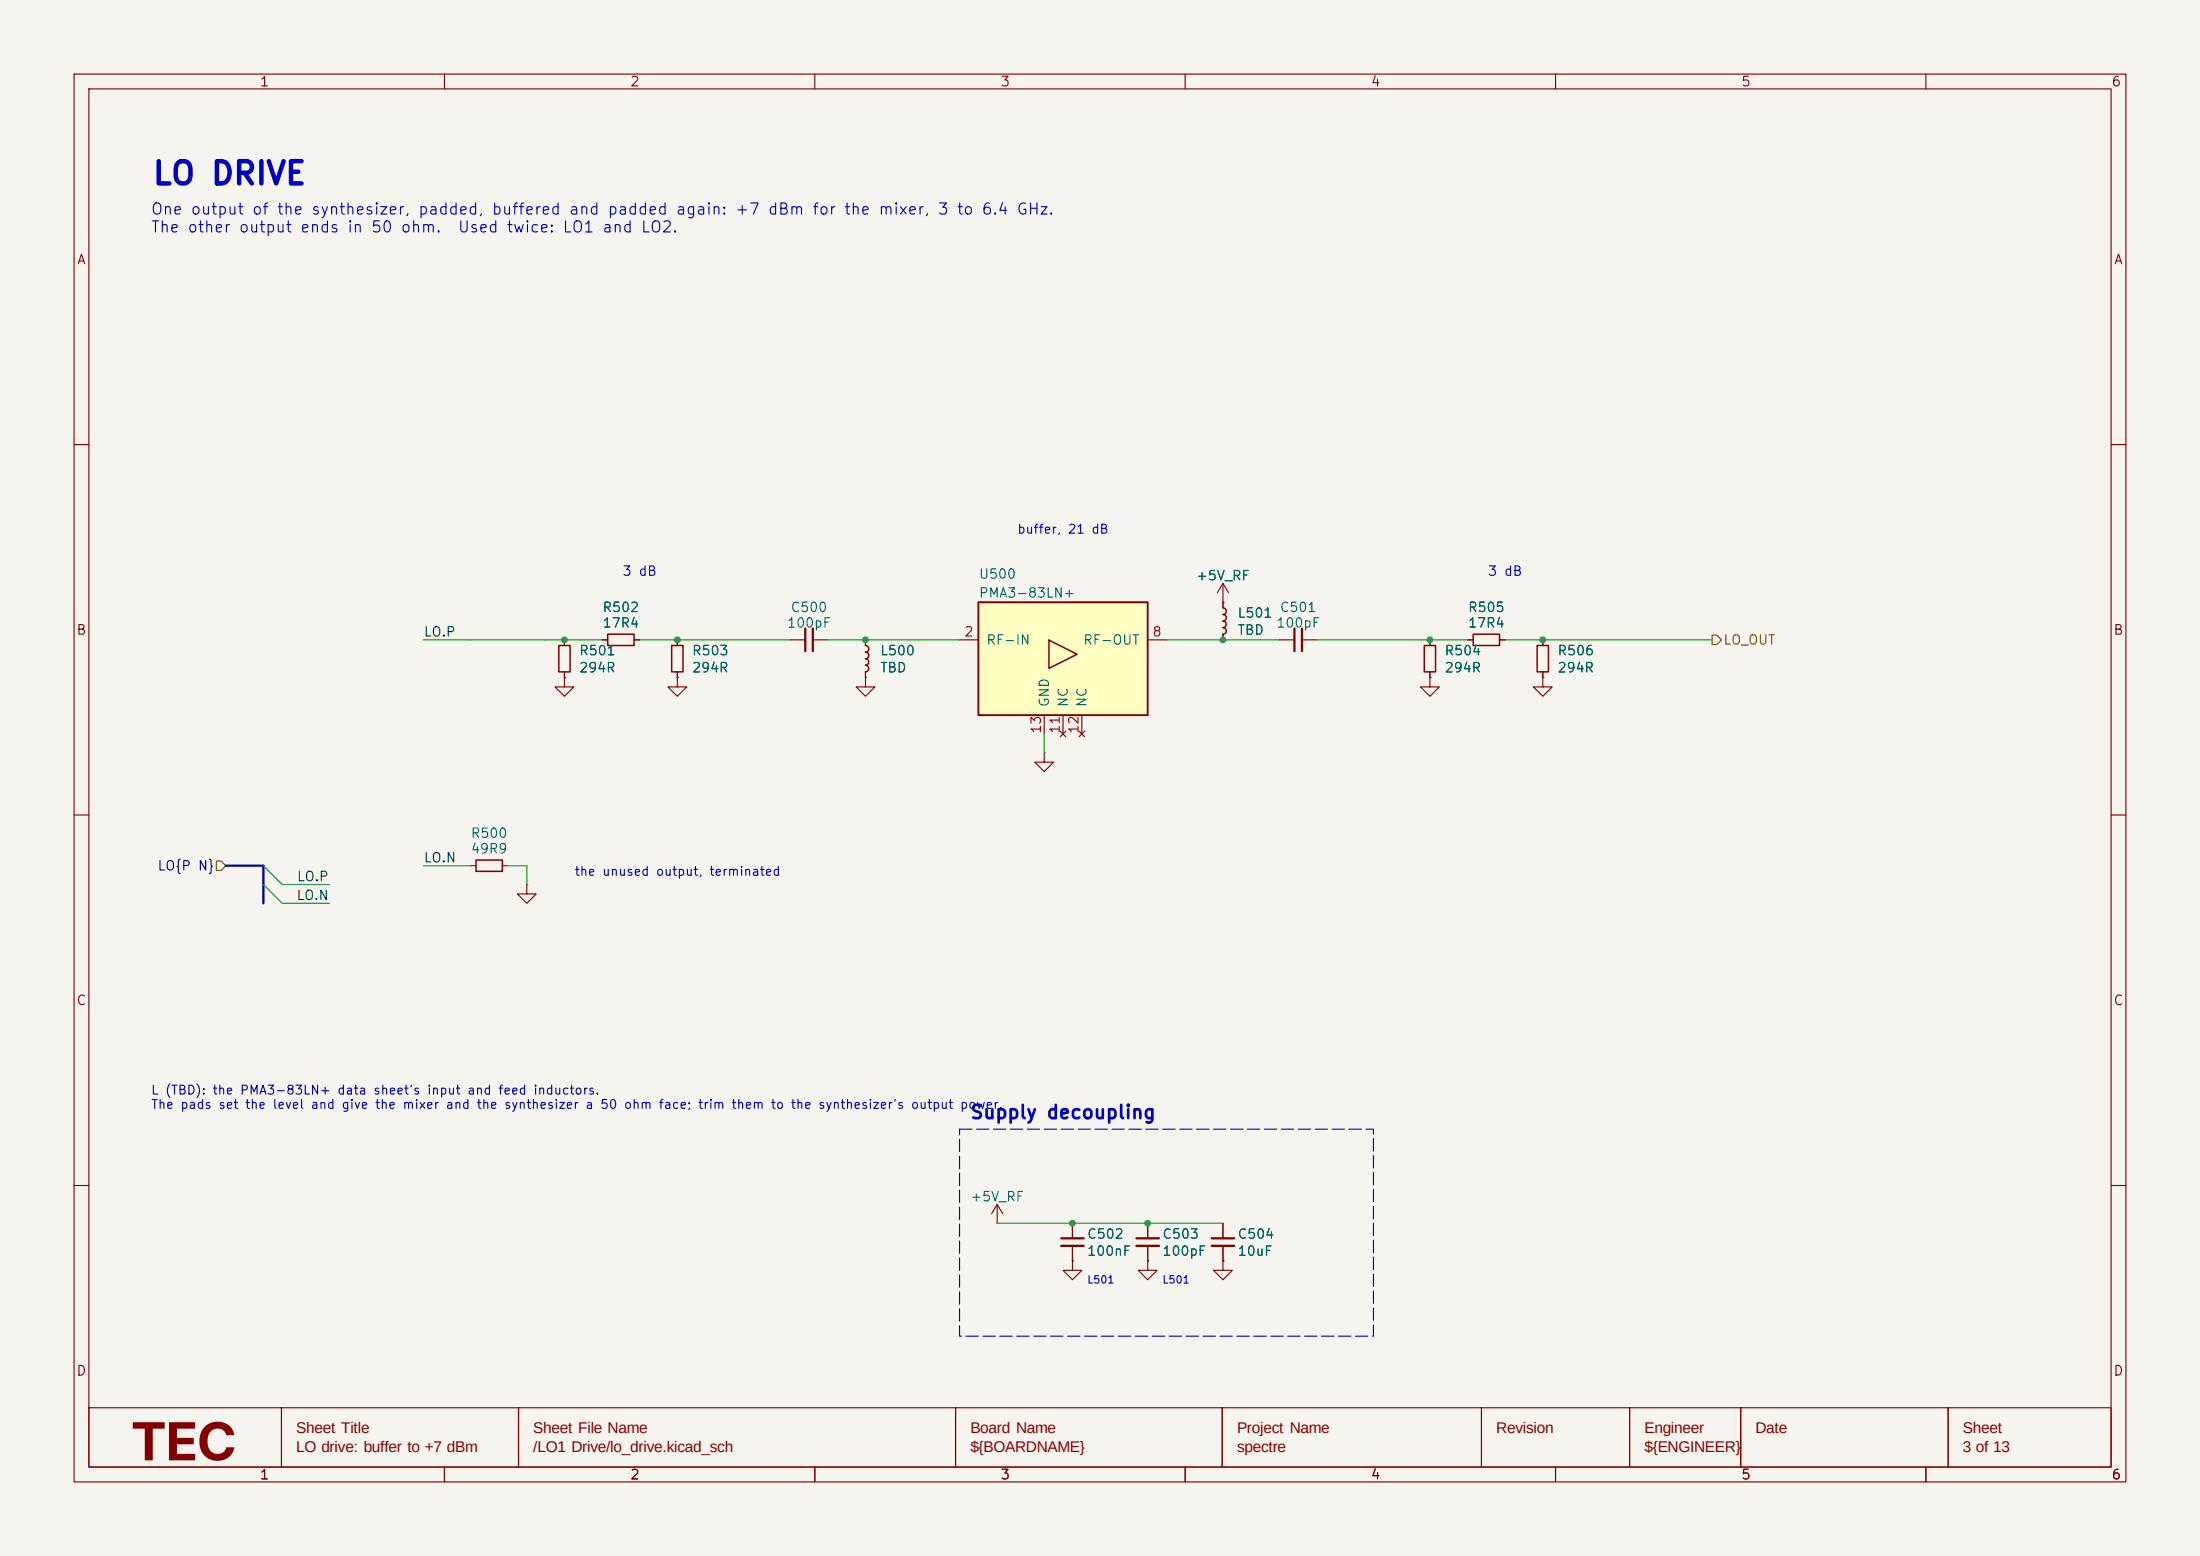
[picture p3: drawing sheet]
<svg xmlns="http://www.w3.org/2000/svg" width="297mm" height="210mm" viewBox="0 0 297 210" stroke-linecap="round" stroke-linejoin="round" font-family="sans-serif">
<path d="M0 0h297v210h-297z" fill="#f5f4ef" stroke="#f5f4ef" stroke-width=".14"/>
<g fill="none" stroke="#840000" stroke-width=".15">
<path d="M10 10h277v190h-277zM12 12h273v186h-273zM60 10v2M110 10v2M160 10v2M210 10v2M260 10v2M10 60h2M285 60h2M76.2 91.4v1.3h1.3l-1.3 1.3-1.3-1.3h1.3M76.2 91.4h.1M76.2 86.4v.7"/>
<path d="M76.2 90.7v.7M91.4 91.4v1.3h1.3l-1.3 1.3-1.2-1.3h1.2M91.4 91.4h.1M165.1 81.3v.7M165.1 85.6v.8M193 91.4v1.3h1.3l-1.3 1.3-1.2-1.3h1.2M193 91.4h.1M10 110h2M63.5 116.8h.8M67.8 116.8h.8M285 110h2M10 160h2"/>
<path d="M285 160h2M12 190h26v8h-26zM38 190h32v8h-32zM60 198v2M70 190h59v8h-59zM110 198v2M129 190h36v8h-36zM160 198v2M165 190h35v8h-35zM200 190h20v8h-20zM210 198v2M220 190h15v8h-15z"/>
<path d="M235 190h28v8h-28zM260 198v2M263 190h22v8h-22z"/>
</g>
<path d="M75.4 87.1h1.6v3.6h-1.6zM165.1 82a.45 .45 0 0 1 .4 .5 .45 .45 0 0 1-.4 .4 .45 .45 0 0 1 .4 .5 .45 .45 0 0 1-.4 .4 .44 .44 0 0 1 .4 .5 .44 .44 0 0 1-.4 .4 .44 .44 0 0 1 .4 .5 .44 .44 0 0 1-.4 .4M64.3 116.1h3.5v1.5h-3.5z" fill="none" stroke="#840000" stroke-width=".2"/>
<path d="M132.1 81.3h22.8v15.2h-22.8z" fill="#ffffc2"/>
<path d="M132.1 81.3h22.8v15.2h-22.8z" fill="none" stroke="#840000" stroke-width=".25"/>
<path d="M82 85.6h3.6v1.5h-3.6zM90.7 87.1h1.5v3.6h-1.5zM116.8 87.1a.45 .45 0 0 1 .5 .5 .45 .45 0 0 1-.5 .4 .45 .45 0 0 1 .5 .5 .45 .45 0 0 1-.5 .4 .44 .44 0 0 1 .5 .4 .44 .44 0 0 1-.5 .5h.1a.44 .44 0 0 1 .4 .4 .44 .44 0 0 1-.5 .5M141.6 86.4l3.8 1.9-3.8 1.9zM192.3 87.1h1.5v3.6h-1.5zM198.9 85.6h3.5v1.5h-3.5zM207.5 87.1h1.5v3.6h-1.5z" fill="none" stroke="#840000" stroke-width=".2"/>
<g fill="none" stroke="#840000" stroke-width=".15">
<path d="M165.1 78.7l-.8 1.3M165.1 78.7l.8 1.3M165.1 78.7v3.3M76.2 91.4h.1M76.2 86.4v.7M76.2 90.7v.7M81.3 86.4h.7M85.6 86.4h.8M91.4 91.4h.1M91.4 86.4v.7M91.4 90.7v.7M106.7 86.4h2"/>
<path d="M109.7 86.4h2.1M116.8 91.4v1.3h1.3l-1.3 1.3-1.2-1.3h1.2M116.8 91.4h.1M116.8 86.4v.7M116.8 90.7v.7M129.5 86.4h2.6M141 96.5v2.6M143.1 98.7l.8 .7M143.5 96.5v2.6M143.9 98.7l-.8 .7M145.7 98.7l.7 .7M146 96.5v2.6"/>
<path d="M146.4 98.7l-.7 .7M154.9 86.4h2.6M165.1 81.3h.1M165.1 85.6v.8M172.7 86.4h2.1M175.8 86.4h2M193 91.4h.1M193 86.4v.7M193 90.7v.7M198.1 86.4h.8M202.4 86.4h.8M208.3 91.4v1.3h1.2l-1.2 1.3-1.3-1.3h1.3"/>
<path d="M208.3 91.4h.1M208.3 86.4v.7M208.3 90.7v.7M71.1 119.4v1.3h1.3l-1.3 1.2-1.3-1.2h1.3M71.1 119.4h.1M141 101.6v1.3h1.2l-1.2 1.2-1.3-1.2h1.3M141 101.6h.1M134.6 165.1h.1M134.6 162.6l-.7 1.2M134.6 162.6l.8 1.2M134.6 162.6v2.5M144.8 170.2v1.3h1.2l-1.2 1.2-1.3-1.2h1.3"/>
<path d="M144.8 170.2h.1M144.8 165.1v2M144.8 168.1v2.1M154.9 170.2v1.3h1.3l-1.3 1.2-1.2-1.2h1.2M154.9 170.2h.1M154.9 165.1v2M154.9 168.1v2.1M165.1 170.2v1.3h1.3l-1.3 1.2-1.3-1.2h1.3M165.1 170.2h.1M165.1 165.1v2M165.1 168.1v2.1"/>
</g>
<path d="M108.7 84.8v3.1M109.7 84.8v3.1M174.8 84.8v3.1M175.8 84.8v3.1M143.3 167.1h3M143.3 168.1h3M153.4 167.1h3.1M153.4 168.1h3.1M163.6 167.1h3M163.6 168.1h3" fill="none" stroke="#840000" stroke-width=".3"/>
<path d="M231.1 85.7h.7l.6 .7-.6 .6h-.7zM29.2 116.2h.6l.7 .6-.7 .7h-.6z" fill="none" stroke="#725600" stroke-width=".15"/>
<path d="M30.5 116.8h5.1v5.1" fill="none" stroke="#000084" stroke-width=".3"/>
<path d="M57.1 86.4h24.2M86.4 86.4h20.3M111.8 86.4h17.7M141 99.1v2.5M157.5 86.4h15.2M177.8 86.4h20.3M203.2 86.4h27.9M35.6 116.8l2.5 2.6h6.3M35.6 119.4l2.5 2.5h6.3M57.1 116.8h6.4M68.6 116.8h2.5v2.6M134.6 165.1h30.5" fill="none" stroke="#009600" stroke-width=".15"/>
<path d="M129.5 152.4h55.9v27.9h-55.9z" fill="none" stroke="#0000c2" stroke-width=".15" stroke-dasharray="1.7 .6"/>
<g fill="#009600">
<circle cx="116.8" cy="86.4" r=".46"/>
<circle cx="91.4" cy="86.4" r=".46"/>
<circle cx="76.2" cy="86.4" r=".46"/>
<circle cx="165.1" cy="86.4" r=".46"/>
<circle cx="154.9" cy="165.1" r=".46"/>
<circle cx="208.3" cy="86.4" r=".46"/>
<circle cx="144.8" cy="165.1" r=".46"/>
<circle cx="193" cy="86.4" r=".46"/>
</g>
<text font-size="7.1" fill="#840000" x="17.7" y="197.1">TEC</text>
<text font-size="3" fill="#0000c2" x="20.4" y="25.7">LO DRIVE</text>
<g font-size="2.1" fill="#840000">
<text x="40" y="193.4">Sheet Title</text>
<text x="40" y="195.9">LO drive: buffer to +7 dBm</text>
<text x="72" y="193.4">Sheet File Name</text>
<text x="72" y="195.9">/LO1 Drive/lo_drive.kicad_sch</text>
<text x="131" y="193.4">Board Name</text>
<text x="131" y="195.9">${BOARDNAME}</text>
<text x="167" y="193.4">Project Name</text>
<text x="167" y="195.9">spectre</text>
<text x="202" y="193.4">Revision</text>
<text x="222" y="193.4">Engineer</text>
<text x="222" y="195.9">${ENGINEER}</text>
<text x="237" y="193.4">Date</text>
<text x="265" y="193.4">Sheet</text>
<text x="265" y="195.9">3 of 13</text>
</g>
<text font-size="1.8" fill="#0000c2" x="130.9" y="151.5">Supply decoupling</text>
<g font-size="1.5" fill="#0000c2">
<text x="20.3" y="29.3">One output of the synthesizer, padded, buffered and padded again: +7 dBm for the mixer, 3 to 6.4 GHz.</text>
<text x="20.3" y="31.8">The other output ends in 50 ohm.</text>
<text x="61.7" y="31.8">Used twice: LO1 and LO2.</text>
</g>
<g font-size="1.3" fill="#840000">
<text x="35" y="12">1</text>
<text x="85" y="12">2</text>
<text x="135" y="12">3</text>
<text x="185" y="12">4</text>
<text x="235" y="12">5</text>
<text x="285" y="12">6</text>
<text x="10.3" y="36">A</text>
<text x="285.3" y="36">A</text>
<text x="10.2" y="86">B</text>
<text x="285.2" y="86">B</text>
<text x="10.2" y="136">C</text>
<text x="285.2" y="136">C</text>
<text x="10.2" y="186">D</text>
<text x="285.2" y="186">D</text>
<text x="35" y="200">1</text>
<text x="85" y="200">2</text>
<text x="135" y="200">3</text>
<text x="185" y="200">4</text>
<text x="235" y="200">5</text>
<text x="285" y="200">6</text>
</g>
<g font-size="1.3" fill="#006464">
<text x="81.2" y="82.9">R502</text>
<text x="106.6" y="82.9">C500</text>
<text x="132.1" y="78.4">U500</text>
<text x="132.1" y="81">PMA3-83LN+</text>
<text x="161.4" y="78.6">+5V_RF</text>
<text x="167" y="83.7">L501</text>
<text x="172.7" y="82.9">C501</text>
<text x="198.1" y="82.9">R505</text>
<text x="78.1" y="88.8">R501</text>
<text x="81.2" y="85">17R4</text>
<text x="93.3" y="88.8">R503</text>
<text x="106.2" y="85">100pF</text>
<text x="118.7" y="88.8">L500</text>
<text x="133.1" y="87.3">RF-IN</text>
<text x="146.1" y="87.3">RF-OUT</text>
<text x="167" y="86">TBD</text>
<text x="172.2" y="85">100pF</text>
<text x="194.9" y="88.8">R504</text>
<text x="198.1" y="85">17R4</text>
<text x="210.2" y="88.8">R506</text>
<text x="78.1" y="91.1">294R</text>
<text x="93.3" y="91.1">294R</text>
<text x="118.7" y="91.1">TBD</text>
<text x="141.9" y="95.5" transform="rotate(-90 141.9 95.5)">GND</text>
<text x="144.5" y="95.5" transform="rotate(-90 144.5 95.5)">NC</text>
<text x="147" y="95.5" transform="rotate(-90 147 95.5)">NC</text>
<text x="194.9" y="91.1">294R</text>
<text x="210.2" y="91.1">294R</text>
<text x="63.5" y="113.4">R500</text>
<text x="63.5" y="115.5">49R9</text>
<text x="130.9" y="162.5">+5V_RF</text>
<text x="146.7" y="167.5">C502</text>
<text x="156.8" y="167.5">C503</text>
<text x="167" y="167.5">C504</text>
<text x="146.7" y="169.8">100nF</text>
<text x="156.8" y="169.8">100pF</text>
<text x="167" y="169.8">10uF</text>
</g>
<g font-size="1.3" fill="#0000c2">
<text x="83.9" y="78">3 dB</text>
<text x="200.8" y="78">3 dB</text>
</g>
<g font-size="1.3" fill="#0f0f0f">
<text x="57.1" y="86.2">LO.P</text>
<text x="40" y="119.3">LO.P</text>
<text x="57.1" y="116.7">LO.N</text>
<text x="39.9" y="121.8">LO.N</text>
</g>
<g font-size="1.3" fill="#a90000">
<text x="130.1" y="86.2">2</text>
<text x="155.5" y="86.2">8</text>
<text x="140.8" y="99.1" transform="rotate(-90 140.8 99.1)">13</text>
<text x="143.4" y="99.1" transform="rotate(-90 143.4 99.1)">11</text>
<text x="145.9" y="99.1" transform="rotate(-90 145.9 99.1)">12</text>
</g>
<text font-size="1.3" fill="#725600" x="232.6" y="87.3">LO_OUT</text>
<text font-size="1.3" fill="#000084" x="21.2" y="117.8">LO{P N}</text>
<g font-size="1.2" fill="#0000c2">
<text x="137.2" y="72.3">buffer, 21 dB</text>
<text x="77.5" y="118.5">the unused output, terminated</text>
<text x="20.3" y="148">L (TBD): the PMA3-83LN+ data sheet's input and feed inductors.</text>
<text x="20.3" y="150">The pads set the level and give the mixer and the synthesizer a 50 ohm face; trim them to the synthesizer's output power.</text>
</g>
<g font-size="1" fill="#0000c2">
<text x="146.7" y="173.5">L501</text>
<text x="156.8" y="173.5">L501</text>
</g>
</svg>
